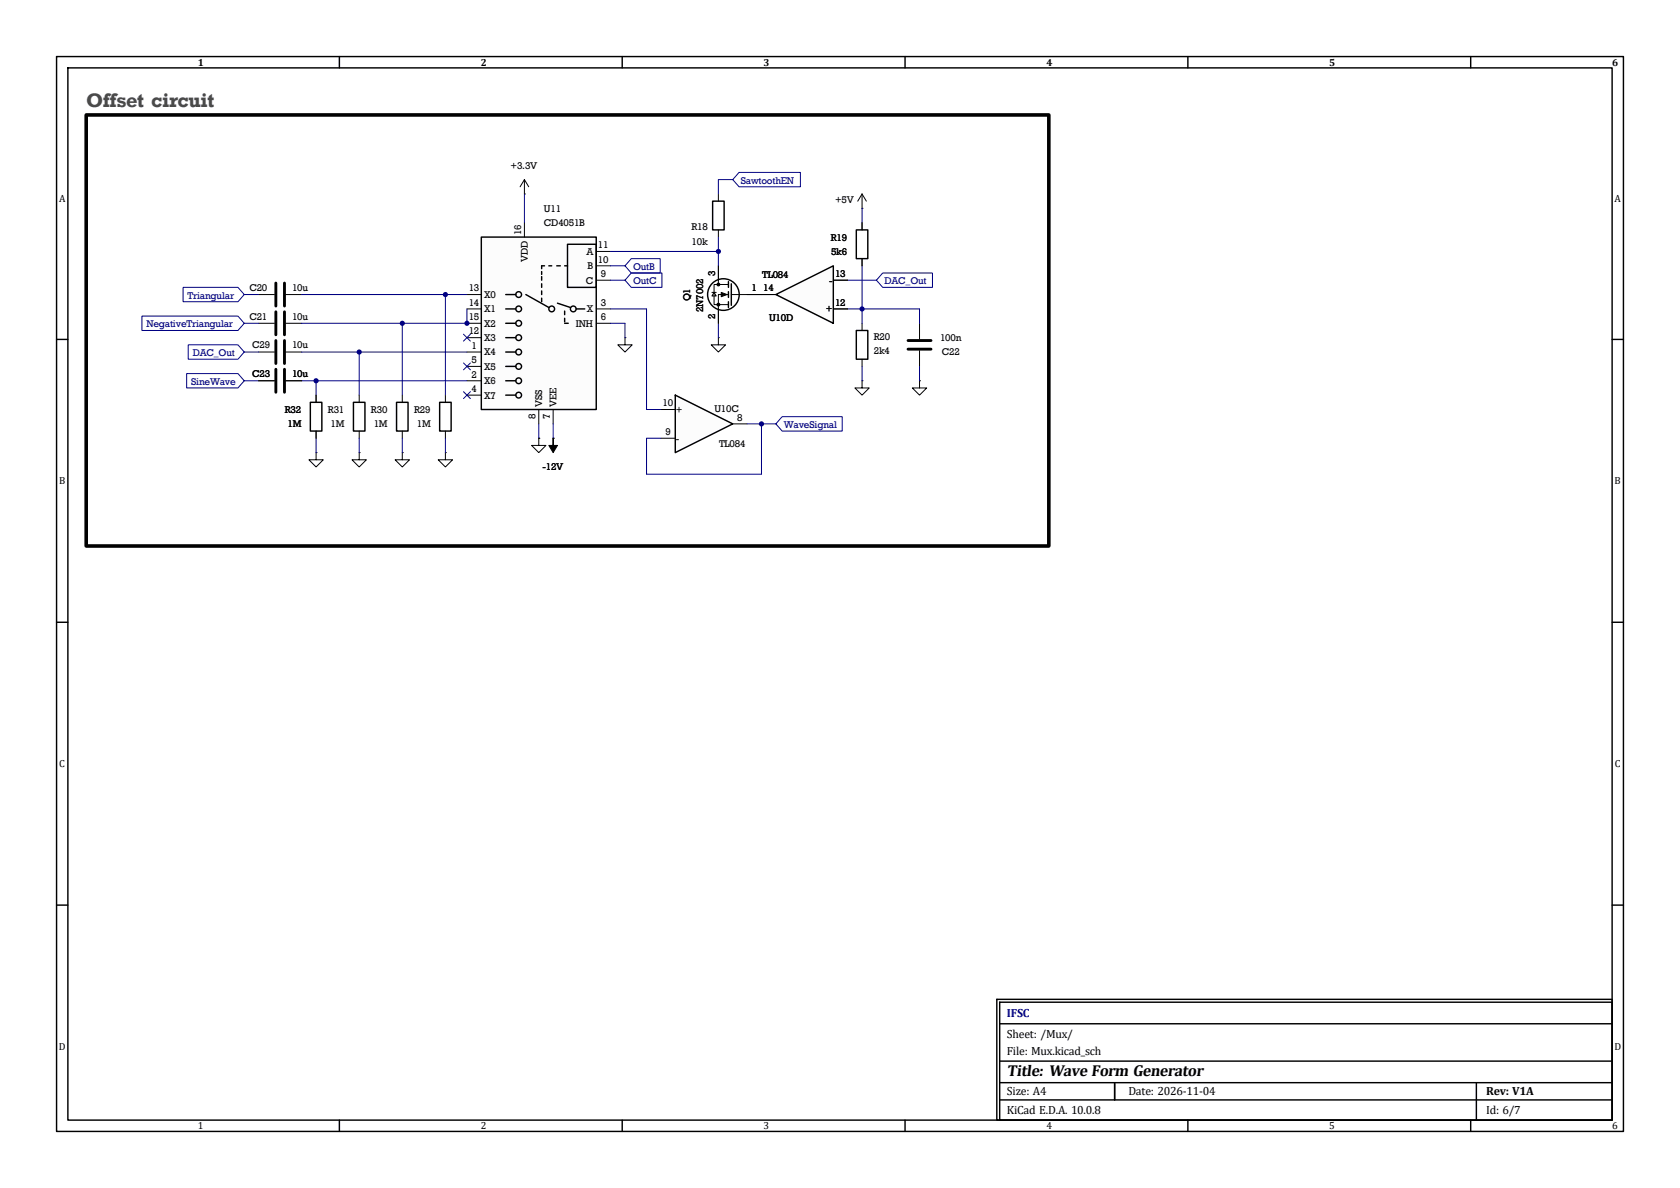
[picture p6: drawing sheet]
<svg xmlns="http://www.w3.org/2000/svg" width="297mm" height="210mm" viewBox="0 0 297 210" stroke-linecap="round" stroke-linejoin="round" font-family="sans-serif">
<g fill="none" stroke="#000" stroke-width=".25">
<path d="M10 10h277v190h-277zM12 12h273v186h-273zM60 10v2M110 10v2M160 10v2M210 10v2M260 10v2M10 60h2M77.7 71.1h2.1v5.1h-2.1zM285 60h2M10 110h2M285 110h2"/>
<path d="M10 160h2M176.2 176.7h108.8v21.3h-108.8zM176.7 177.2h108.3v20.8h-108.3zM285 160h2M60 198v2M110 198v2M160 198v2M176.7 194.4h108.2M176.7 191.4h108.2M176.7 187.6h108.2M176.7 181h108.2M197.1 191.5v2.9"/>
<path d="M210 198v2M260 198v2M261 191.5v6.5"/>
</g>
<g fill="none" stroke="#000" stroke-width=".18">
<path d="M45.7 57.2h2.8M50.5 57.2h2.8M110.5 59.7v1.3h1.3l-1.3 1.2-1.3-1.2h1.3M110.5 59.7h.1M45.7 67.3h2.8M45.7 62.2h2.8M50.5 67.3h2.8M50.5 62.2h2.8M78.7 69.9v1.2M78.7 76.2v1.3M97.8 77.5h.1M71.1 80v1.3h1.3l-1.3 1.3-1.3-1.3h1.3"/>
<path d="M71.1 80h.1"/>
</g>
<path d="M48.8 55.1v4.1M50.3 55.1v4.1M48.8 60.2v4.1M48.8 65.3v4M50.3 60.2v4.1M50.3 65.3v4" fill="none" stroke="#000" stroke-width=".51"/>
<path d="M97.8 77.5v1.2h.8l-.8 1.3-.8-1.3h.8z" fill="#000" stroke="#000" stroke-width=".18"/>
<path d="M119.4 69.9l10.1 5-10.1 5.1z" fill="#fcfcfc"/>
<path d="M54.9 71.1h2v5.1h-2zM119.4 69.9l10.1 5-10.1 5.1z" fill="none" stroke="#000" stroke-width=".25"/>
<g fill="none" stroke="#000" stroke-width=".18">
<path d="M45.7 52.1h2.8M50.5 52.1h2.8M55.9 69.9v1.2M55.9 76.2v1.3M95.2 77.5v1.2h1.3l-1.3 1.3-1.2-1.3h1.2M95.2 77.5h.1M116.8 77.5h2.6M116.8 72.4h2.6M129.5 74.9h2.6M152.4 67.3v1.3h1.3l-1.3 1.3-1.3-1.3h1.3M152.4 67.3h.1M63.5 80v1.3h1.3l-1.3 1.3-1.3-1.3h1.3"/>
<path d="M63.5 80h.1M78.7 80v1.3h1.3l-1.3 1.3-1.2-1.3h1.2M78.7 80h.1"/>
</g>
<path d="M48.8 50v4.1M50.3 50v4.1" fill="none" stroke="#000" stroke-width=".51"/>
<path d="M137.2 52.1l10.1-5.1v10.2z" fill="#fcfcfc"/>
<g fill="none" stroke="#000" stroke-width=".25">
<path d="M128.8 49.8v1M128.8 51.6v1M128.8 53.3v1.1M129.3 50.2v3.8M137.2 52.1l10.1-5.1v10.2zM62.5 71.1h2v5.1h-2zM70.1 71.1h2v5.1h-2z"/>
<circle cx="127.9" cy="52.1" r="2.79"/>
</g>
<g fill="none" stroke="#000" stroke-width=".18">
<path d="M92.7 34.3h.1M92.7 31.8l-.8 1.2M92.7 31.8l.8 1.2M92.7 31.8v2.5M125.9 51.7h.7M126.2 51.7l.4 .6h-.7zM127 47v3.3M128.8 50.3h-2.6v3.5h2.6M128.8 52.1h-1.8v5.1M129.3 52.1h7.9M147.3 54.6h2.6M147.3 49.5h2.6"/>
<path d="M63.5 69.9v1.2M63.5 76.2v1.3M71.1 69.9v1.2M71.1 76.2v1.3M55.9 80v1.3h1.2l-1.2 1.3-1.3-1.3h1.3M55.9 80h.1"/>
</g>
<g fill="#000" stroke="#000" stroke-width=".18">
<path d="M127.5 51.7l1 .4-1 .4z"/>
<circle cx="127" cy="53.8" r=".25"/>
<circle cx="127" cy="50.3" r=".25"/>
</g>
<path d="M85.1 41.9h20.3v30.5h-20.3z" fill="#fcfcfc"/>
<g fill="none" stroke="#000" stroke-width=".25">
<path d="M126 35.6h2v5h-2zM85.1 41.9h20.3v30.5h-20.3zM89.4 54.6h1.8M89.4 57.2h1.8M89.4 52.1h1.8M89.4 59.7h1.8M93 52.1l4 2.3M95.8 48v.5M95.8 48.9v.6M95.8 50.2v.6M95.8 51.4v.7M95.8 52.7v.6"/>
<path d="M96.3 47h-.5v.5M97 47h.5M98.4 47h.7M98.6 53.6l2.2 .8M99.8 47h.5M99.8 55v.6M99.8 56.3v.6M99.8 57.2h.7M100.3 43.2h5.1v7.6h-5.1zM101.9 54.6h1.5M151.4 40.6h2v5.1h-2zM151.4 58.4h2v5.1h-2z"/>
<path d="M89.4 62.2h1.8M89.4 64.8h1.8M89.4 67.3h1.8M89.4 69.9h1.8"/>
<circle cx="91.7" cy="54.6" r=".51"/>
<circle cx="91.7" cy="57.2" r=".51"/>
<circle cx="91.7" cy="52.1" r=".51"/>
<circle cx="91.7" cy="59.7" r=".51"/>
<circle cx="97.5" cy="54.6" r=".51"/>
<circle cx="101.3" cy="54.6" r=".51"/>
<circle cx="91.7" cy="62.2" r=".51"/>
<circle cx="91.7" cy="64.8" r=".51"/>
<circle cx="91.7" cy="69.9" r=".51"/>
<circle cx="91.7" cy="67.3" r=".51"/>
</g>
<g fill="none" stroke="#000" stroke-width=".18">
<path d="M92.7 39.4v2.5M127 34.3v1.3M152.4 36.8h.1M152.4 34.3l-.8 1.3M152.4 34.3l.8 1.3M152.4 34.3v2.5M152.4 39.4v1.2M82.5 54.6h2.6M82.5 57.2h2.6M82.5 59.7h2.6M82.5 52.1h2.6M105.4 54.6h2.5"/>
<path d="M105.4 57.2h2.5M105.4 49.5h2.5M105.4 47h2.5M105.4 44.5h2.5M127 59.7v1.3h-1.3l1.3 1.2 1.3-1.2h-1.3M127 59.7h.1M127 40.6v1.3M127 47v2.5M127 54.6v2.6M132.1 52.1h5.1M147.3 54.6h2.6M147.3 49.5h2.6"/>
<path d="M152.4 45.7v1.3M152.4 57.2v1.2M162.6 57.2v2.7M45.7 67.3h2.8M50.5 67.3h2.8M55.9 69.9v1.2M55.9 76.2v1.3M82.5 62.2h2.6M82.5 67.3h2.6M82.5 69.9h2.6M82.5 64.8h2.6M95.2 77.5h.1"/>
<path d="M95.2 72.4v2.5M97.8 77.5h.1M97.8 72.4v2.5M152.4 63.5v1.3M162.6 67.3v1.3h1.2l-1.2 1.3-1.3-1.3h1.3M162.6 67.3h.1M162.6 62v2.8"/>
</g>
<path d="M160.5 60.2h4.1M160.5 61.7h4.1" fill="none" stroke="#000" stroke-width=".51"/>
<g fill="none" stroke="#000084" stroke-width=".18">
<path d="M92.7 34.3v5.1M129.5 31.8h-2.5v2.5M130.7 30.5h10.8v2.5h-10.8l-1.2-1.2zM152.4 36.8v2.6M25.1 55.9h17l1.1 1.3-1.1 1.2h-17zM32.4 50.8h9.7l1.1 1.3-1.1 1.2h-9.7zM43.2 52.1h2.5M43.2 57.2h2.5M53.3 52.1h29.2M71.1 57.2v12.7M78.7 52.1v17.8M81.9 59.1l1.3 1.2"/>
<path d="M82.5 54.6v2.6h-29.2M83.2 59.1l-1.3 1.2M107.9 57.2h2.6v2.5M107.9 44.5h19.1M107.9 54.6h6.4v17.8h2.5M107.9 49.5h2.6M107.9 47h2.6M111.6 48.3h5.4v2.5h-5.4l-1.1-1.3zM111.6 45.7h5.1v2.6h-5.1l-1.1-1.3zM127 41.9v5.1M127 57.2v2.5M149.9 54.6h12.7v2.6"/>
<path d="M149.9 49.5h5M152.4 47v10.2M156.1 48.3h8.7v2.5h-8.7l-1.2-1.3zM33 66h9.1l1.1 1.3-1.1 1.3h-9.1zM33.3 61h8.8l1.1 1.2-1.1 1.3h-8.8zM43.2 62.2h2.5M43.2 67.3h2.5M53.3 62.2h29.2M53.3 67.3h29.2M55.9 67.3v2.6M55.9 77.5v2.5M63.5 62.2v7.7"/>
<path d="M63.5 77.5v2.5M71.1 77.5v2.5M78.7 77.5v2.5M81.9 64.2l1.3 1.2M81.9 69.2l1.3 1.3M83.2 64.2l-1.3 1.2M83.2 69.2l-1.3 1.3M95.2 74.9v2.6M97.8 74.9v2.6M132.1 74.9h5.1M134.6 74.9v8.9h-20.3v-6.3h2.5M138.3 73.7h10.6v2.5h-10.6l-1.1-1.3z"/>
<path d="M152.4 64.8v2.5M162.6 64.8v2.5"/>
</g>
<path d="M15.2 20.3h170.2v76.2h-170.2z" fill="none" stroke="#000" stroke-width=".63"/>
<g fill="#000084">
<circle cx="82.5" cy="57.2" r=".46"/>
<circle cx="78.7" cy="52.1" r=".46"/>
<circle cx="127" cy="44.5" r=".46"/>
<circle cx="134.6" cy="74.9" r=".46"/>
<circle cx="152.4" cy="54.6" r=".46"/>
<circle cx="71.1" cy="57.2" r=".46"/>
<circle cx="63.5" cy="62.2" r=".46"/>
<circle cx="55.9" cy="67.3" r=".46"/>
</g>
<text font-size="3.5" fill="#484848" x="15.2" y="19">Offset circuit</text>
<text font-size="2.8" x="178" y="190.3">Title: Wave Form Generator</text>
<text font-size="2.1" fill="#000084" x="178" y="179.7">IFSC</text>
<g font-size="2.1">
<text x="178" y="183.5">Sheet: /Mux/</text>
<text x="178" y="186.4">File: Mux.kicad_sch</text>
<text x="178" y="196.9">KiCad E.D.A. 10.0.8</text>
<text x="178" y="193.6">Size: A4</text>
<text x="199.5" y="193.6">Date: 2026-11-04</text>
<text x="262.7" y="193.6">Rev: V1A</text>
<text x="262.7" y="196.9">Id: 6/7</text>
</g>
<g font-size="1.8">
<text x="35" y="11.6">1</text>
<text x="85" y="11.6">2</text>
<text x="135" y="11.6">3</text>
<text x="185" y="11.6">4</text>
<text x="235" y="11.6">5</text>
<text x="285" y="11.6">6</text>
<text x="90.3" y="29.8">+3.3V</text>
<text x="10.4" y="35.6">A</text>
<text x="147.6" y="35.9">+5V</text>
<text x="285.4" y="35.6">A</text>
<text x="92.1" y="41.6" transform="rotate(-90 92.1 41.6)">16</text>
<text x="96.2" y="37.4">U11</text>
<text x="96.2" y="40">CD4051B</text>
<text x="122.2" y="40.7">R18</text>
<text x="93.3" y="46.3" transform="rotate(-90 93.3 46.3)">VDD</text>
<text x="103.7" y="45.1">A</text>
<text x="103.9" y="47.6">B</text>
<text x="105.7" y="46.4">10</text>
<text x="105.7" y="43.9">11</text>
<text x="122.3" y="43.3">10k</text>
<text x="146.9" y="42.5">R19</text>
<text x="146.9" y="45.1">5k6</text>
<text x="44.1" y="51.4">C20</text>
<text x="51.6" y="51.4">10u</text>
<text x="82.9" y="51.5">13</text>
<text x="85.6" y="52.7">X0</text>
<text x="103.6" y="50.1">C</text>
<text x="106.2" y="49">9</text>
<text x="122" y="53.3" transform="rotate(-90 122 53.3)">Q1</text>
<text x="126.4" y="48.7" transform="rotate(-90 126.4 48.7)">3</text>
<text x="132.9" y="51.5">1</text>
<text x="134.7" y="49.1">TL084</text>
<text x="134.9" y="51.5">14</text>
<text x="146.6" y="50.1">-</text>
<text x="147.6" y="49">13</text>
<text x="44.1" y="56.5">C21</text>
<text x="51.6" y="56.5">10u</text>
<text x="82.9" y="59.1">12</text>
<text x="82.9" y="54">14</text>
<text x="82.9" y="56.6">15</text>
<text x="85.6" y="55.2">X1</text>
<text x="85.6" y="57.8">X2</text>
<text x="101.8" y="57.8">INH</text>
<text x="103.7" y="55.2">X</text>
<text x="106.2" y="54">3</text>
<text x="106.2" y="56.6">6</text>
<text x="124.3" y="55.1" transform="rotate(-90 124.3 55.1)">2N7002</text>
<text x="126.4" y="56.4" transform="rotate(-90 126.4 56.4)">2</text>
<text x="136" y="56.7">U10D</text>
<text x="146" y="55.2">+</text>
<text x="147.6" y="54">12</text>
<text x="44.6" y="61.6">C29</text>
<text x="51.6" y="61.6">10u</text>
<text x="83.3" y="61.7">1</text>
<text x="83.3" y="64.2">5</text>
<text x="85.6" y="62.8">X4</text>
<text x="85.6" y="65.4">X5</text>
<text x="85.6" y="60.3">X3</text>
<text x="154.5" y="60">R20</text>
<text x="154.5" y="62.6">2k4</text>
<text x="166.2" y="60.3">100n</text>
<text x="166.5" y="62.8">C22</text>
<text x="44.6" y="66.7">C23</text>
<text x="51.6" y="66.7">10u</text>
<text x="83.3" y="66.7">2</text>
<text x="83.3" y="69.3">4</text>
<text x="85.6" y="67.9">X6</text>
<text x="85.6" y="70.5">X7</text>
<text x="95.9" y="71.9" transform="rotate(-90 95.9 71.9)">VSS</text>
<text x="98.4" y="71.9" transform="rotate(-90 98.4 71.9)">VEE</text>
<text x="117.1" y="71.8">10</text>
<text x="50.3" y="73">R32</text>
<text x="50.8" y="75.5">1M</text>
<text x="58" y="73">R31</text>
<text x="58.4" y="75.5">1M</text>
<text x="65.6" y="73">R30</text>
<text x="66.1" y="75.5">1M</text>
<text x="73.2" y="73">R29</text>
<text x="73.7" y="75.5">1M</text>
<text x="94.7" y="74.1" transform="rotate(-90 94.7 74.1)">8</text>
<text x="97.2" y="74.1" transform="rotate(-90 97.2 74.1)">7</text>
<text x="117.6" y="76.9">9</text>
<text x="119.5" y="73">+</text>
<text x="126.3" y="72.7">U10C</text>
<text x="130.3" y="74.4">8</text>
<text x="95.9" y="83.2">-12V</text>
<text x="119.5" y="78.1">-</text>
<text x="127.1" y="79.1">TL084</text>
<text x="10.4" y="85.6">B</text>
<text x="285.4" y="85.6">B</text>
<text x="10.5" y="135.6">C</text>
<text x="285.5" y="135.6">C</text>
<text x="10.4" y="185.6">D</text>
<text x="285.4" y="185.6">D</text>
<text x="35" y="199.6">1</text>
<text x="85" y="199.6">2</text>
<text x="135" y="199.6">3</text>
<text x="185" y="199.6">4</text>
<text x="235" y="199.6">5</text>
<text x="285" y="199.6">6</text>
</g>
<g font-size="1.8" fill="#000084">
<text x="131" y="32.5">SawtoothEN</text>
<text x="111.9" y="47.7">OutB</text>
<text x="33.2" y="52.8">Triangular</text>
<text x="111.9" y="50.2">OutC</text>
<text x="156.4" y="50.2">DAC_Out</text>
<text x="25.9" y="57.9">NegativeTriangular</text>
<text x="34.1" y="62.9">DAC_Out</text>
<text x="33.8" y="68">SineWave</text>
<text x="138.6" y="75.6">WaveSignal</text>
</g>
</svg>
